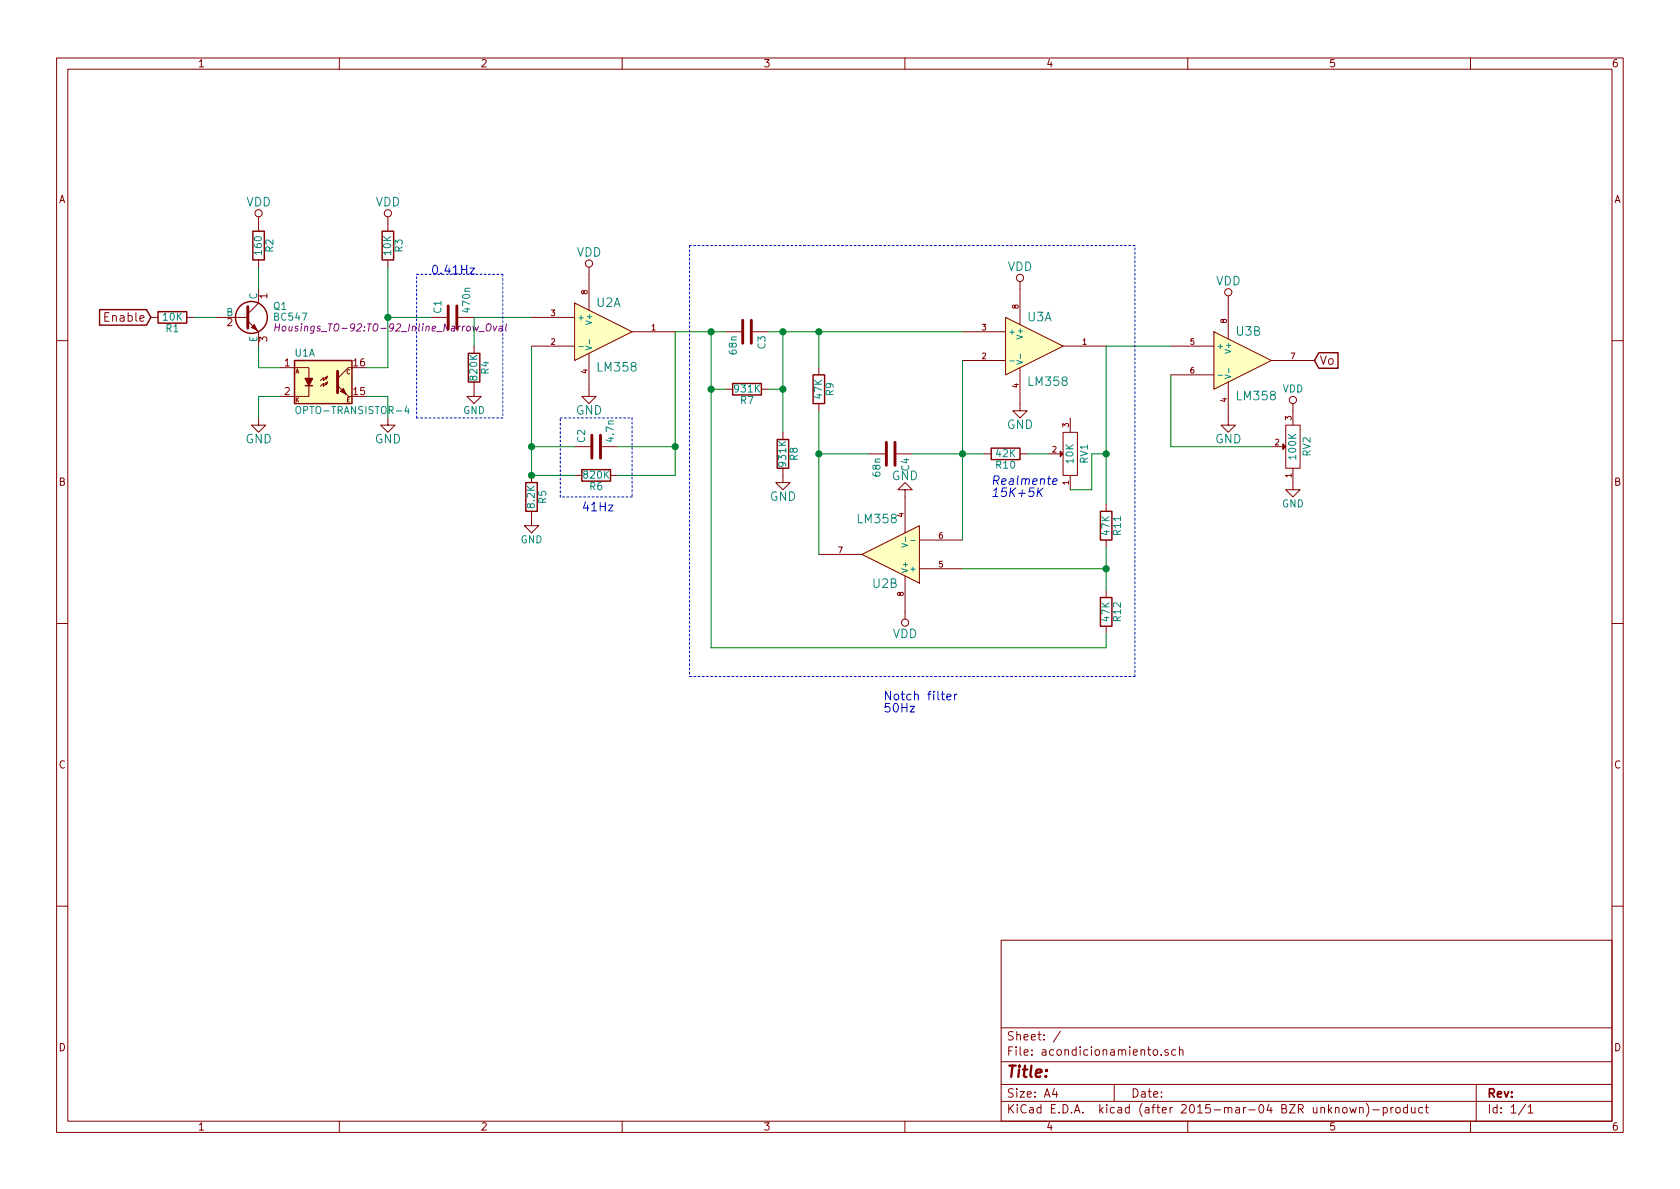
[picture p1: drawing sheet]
EESchema Schematic File Version 2
LIBS:power
LIBS:device
LIBS:transistors
LIBS:conn
LIBS:linear
LIBS:regul
LIBS:74xx
LIBS:cmos4000
LIBS:adc-dac
LIBS:memory
LIBS:xilinx
LIBS:special
LIBS:microcontrollers
LIBS:dsp
LIBS:microchip
LIBS:analog_switches
LIBS:motorola
LIBS:texas
LIBS:intel
LIBS:audio
LIBS:interface
LIBS:digital-audio
LIBS:philips
LIBS:display
LIBS:cypress
LIBS:siliconi
LIBS:opto
LIBS:atmel
LIBS:contrib
LIBS:valves
LIBS:acondicionamiento-cache
EELAYER 25 0
EELAYER END
$Descr A4 11693 8268
encoding utf-8
Sheet 1 1
Title ""
Date ""
Rev ""
Comp ""
Comment1 ""
Comment2 ""
Comment3 ""
Comment4 ""
$EndDescr
$Comp
L VDD #PWR01
U 1 1
P 4100 1900
F 0 "#PWR01" H 4100 1750 60  0001 C CNN
F 1 "VDD" H 4100 2050 60  0000 C CNN
F 2 "" H 4100 1900 60  0000 C CNN
F 3 "" H 4100 1900 60  0000 C CNN
	1    4100 1900
	1    0    0    -1  
$EndComp
$Comp
L VDD #PWR02
U 1 1
P 8550 2100
F 0 "#PWR02" H 8550 1950 60  0001 C CNN
F 1 "VDD" H 8550 2250 60  0000 C CNN
F 2 "" H 8550 2100 60  0000 C CNN
F 3 "" H 8550 2100 60  0000 C CNN
	1    8550 2100
	1    0    0    -1  
$EndComp
$Comp
L GND #PWR03
U 1 1
P 8550 2900
F 0 "#PWR03" H 8550 2650 60  0001 C CNN
F 1 "GND" H 8550 2750 60  0000 C CNN
F 2 "" H 8550 2900 60  0000 C CNN
F 3 "" H 8550 2900 60  0000 C CNN
	1    8550 2900
	1    0    0    -1  
$EndComp
$Comp
L GND #PWR04
U 1 1
P 4100 2700
F 0 "#PWR04" H 4100 2450 60  0001 C CNN
F 1 "GND" H 4100 2550 60  0000 C CNN
F 2 "" H 4100 2700 60  0000 C CNN
F 3 "" H 4100 2700 60  0000 C CNN
	1    4100 2700
	1    0    0    -1  
$EndComp
$Comp
L OPTO-TRANSISTOR-4 U1
U 1 1
P 2250 2650
F 0 "U1" H 2050 2850 50  0000 L CNN
F 1 "OPTO-TRANSISTOR-4" H 2050 2450 50  0000 L CNN
F 2 "" H 2050 2450 50  0001 L CIN
F 3 "" H 2250 2650 50  0000 L CNN
	1    2250 2650
	1    0    0    -1  
$EndComp
$Comp
L R R3
U 1 1
P 2700 1700
F 0 "R3" V 2780 1700 50  0000 C CNN
F 1 "10K" V 2700 1700 50  0000 C CNN
F 2 "" V 2630 1700 30  0001 C CNN
F 3 "" H 2700 1700 30  0000 C CNN
	1    2700 1700
	1    0    0    -1  
$EndComp
$Comp
L R R2
U 1 1
P 1800 1700
F 0 "R2" V 1880 1700 50  0000 C CNN
F 1 "160" V 1800 1700 50  0000 C CNN
F 2 "" V 1730 1700 30  0001 C CNN
F 3 "" H 1800 1700 30  0000 C CNN
	1    1800 1700
	1    0    0    -1  
$EndComp
$Comp
L R R1
U 1 1
P 1200 2200
F 0 "R1" V 1280 2200 50  0000 C CNN
F 1 "10K" V 1200 2200 50  0000 C CNN
F 2 "" V 1130 2200 30  0001 C CNN
F 3 "" H 1200 2200 30  0000 C CNN
	1    1200 2200
	0    1    1    0   
$EndComp
$Comp
L BC547 Q1
U 1 1
P 1700 2200
F 0 "Q1" H 1900 2275 50  0000 L CNN
F 1 "BC547" H 1900 2200 50  0000 L CNN
F 2 "Housings_TO-92:TO-92_Inline_Narrow_Oval" H 1900 2125 50  0000 L CIN
F 3 "" H 1700 2200 50  0000 L CNN
	1    1700 2200
	1    0    0    -1  
$EndComp
$Comp
L GND #PWR05
U 1 1
P 1800 2900
F 0 "#PWR05" H 1800 2650 60  0001 C CNN
F 1 "GND" H 1800 2750 60  0000 C CNN
F 2 "" H 1800 2900 60  0000 C CNN
F 3 "" H 1800 2900 60  0000 C CNN
	1    1800 2900
	1    0    0    -1  
$EndComp
$Comp
L GND #PWR06
U 1 1
P 2700 2900
F 0 "#PWR06" H 2700 2650 60  0001 C CNN
F 1 "GND" H 2700 2750 60  0000 C CNN
F 2 "" H 2700 2900 60  0000 C CNN
F 3 "" H 2700 2900 60  0000 C CNN
	1    2700 2900
	1    0    0    -1  
$EndComp
$Comp
L VDD #PWR07
U 1 1
P 2700 1550
F 0 "#PWR07" H 2700 1400 60  0001 C CNN
F 1 "VDD" H 2700 1700 60  0000 C CNN
F 2 "" H 2700 1550 60  0000 C CNN
F 3 "" H 2700 1550 60  0000 C CNN
	1    2700 1550
	1    0    0    -1  
$EndComp
$Comp
L VDD #PWR08
U 1 1
P 1800 1550
F 0 "#PWR08" H 1800 1400 60  0001 C CNN
F 1 "VDD" H 1800 1700 60  0000 C CNN
F 2 "" H 1800 1550 60  0000 C CNN
F 3 "" H 1800 1550 60  0000 C CNN
	1    1800 1550
	1    0    0    -1  
$EndComp
Wire Wire Line
	1800 1850 1800 2000
Wire Wire Line
	1500 2200 1350 2200
Wire Wire Line
	1800 2400 1800 2550
Wire Wire Line
	1800 2550 1950 2550
Wire Wire Line
	1950 2750 1800 2750
Wire Wire Line
	1800 2750 1800 2900
Wire Wire Line
	2700 2550 2550 2550
Wire Wire Line
	2700 1850 2700 2550
Wire Wire Line
	2700 2900 2700 2750
Wire Wire Line
	2700 2750 2550 2750
$Comp
L C C1
U 1 1
P 3150 2200
F 0 "C1" H 3175 2300 50  0000 L CNN
F 1 "470n" H 3175 2100 50  0000 L CNN
F 2 "" H 3188 2050 30  0001 C CNN
F 3 "" H 3150 2200 60  0000 C CNN
	1    3150 2200
	0    -1   -1   0   
$EndComp
$Comp
L R R4
U 1 1
P 3300 2550
F 0 "R4" V 3380 2550 50  0000 C CNN
F 1 "820K" V 3300 2550 50  0000 C CNN
F 2 "" V 3230 2550 30  0001 C CNN
F 3 "" H 3300 2550 30  0000 C CNN
	1    3300 2550
	1    0    0    -1  
$EndComp
$Comp
L R R5
U 1 1
P 3700 3450
F 0 "R5" V 3780 3450 50  0000 C CNN
F 1 "8.2K" V 3700 3450 50  0000 C CNN
F 2 "" V 3630 3450 30  0001 C CNN
F 3 "" H 3700 3450 30  0000 C CNN
	1    3700 3450
	1    0    0    -1  
$EndComp
$Comp
L R R6
U 1 1
P 4150 3300
F 0 "R6" V 4230 3300 50  0000 C CNN
F 1 "820K" V 4150 3300 50  0000 C CNN
F 2 "" V 4080 3300 30  0001 C CNN
F 3 "" H 4150 3300 30  0000 C CNN
	1    4150 3300
	0    1    1    0   
$EndComp
$Comp
L POT RV2
U 1 1
P 9000 3100
F 0 "RV2" H 9000 3000 50  0000 C CNN
F 1 "100K" H 9000 3100 50  0000 C CNN
F 2 "" H 9000 3100 60  0001 C CNN
F 3 "" H 9000 3100 60  0000 C CNN
	1    9000 3100
	0    -1   -1   0   
$EndComp
Wire Notes Line
	2900 1900 3500 1900
Wire Notes Line
	3500 2900 2900 2900
Text Notes 3000 1900 0    60   ~ 0
0.41Hz
Wire Wire Line
	3000 2200 2700 2200
Connection ~ 2700 2200
Wire Wire Line
	3300 2200 3700 2200
Wire Wire Line
	3300 2200 3300 2400
$Comp
L GND #PWR09
U 1 1
P 3300 2700
F 0 "#PWR09" H 3300 2450 50  0001 C CNN
F 1 "GND" H 3300 2550 50  0000 C CNN
F 2 "" H 3300 2700 60  0000 C CNN
F 3 "" H 3300 2700 60  0000 C CNN
	1    3300 2700
	1    0    0    -1  
$EndComp
Wire Notes Line
	3500 1900 3500 2900
Wire Notes Line
	2900 2900 2900 1900
Wire Wire Line
	3700 2400 3700 3300
Wire Wire Line
	4700 2300 4700 3300
$Comp
L GND #PWR010
U 1 1
P 9000 3350
F 0 "#PWR010" H 9000 3100 50  0001 C CNN
F 1 "GND" H 9000 3200 50  0000 C CNN
F 2 "" H 9000 3350 60  0000 C CNN
F 3 "" H 9000 3350 60  0000 C CNN
	1    9000 3350
	1    0    0    -1  
$EndComp
$Comp
L VDD #PWR011
U 1 1
P 9000 2850
F 0 "#PWR011" H 9000 2700 50  0001 C CNN
F 1 "VDD" H 9000 3000 50  0000 C CNN
F 2 "" H 9000 2850 60  0000 C CNN
F 3 "" H 9000 2850 60  0000 C CNN
	1    9000 2850
	1    0    0    -1  
$EndComp
Wire Wire Line
	8150 2400 7700 2400
Wire Wire Line
	8150 2600 8150 3100
Wire Wire Line
	8150 3100 8850 3100
$Comp
L GND #PWR012
U 1 1
P 3700 3600
F 0 "#PWR012" H 3700 3350 50  0001 C CNN
F 1 "GND" H 3700 3450 50  0000 C CNN
F 2 "" H 3700 3600 60  0000 C CNN
F 3 "" H 3700 3600 60  0000 C CNN
	1    3700 3600
	1    0    0    -1  
$EndComp
Text GLabel 1050 2200 0    60   Input ~ 0
Enable
Text GLabel 9150 2500 2    60   Input ~ 0
Vo
$Comp
L C C2
U 1 1
P 4150 3100
F 0 "C2" H 4175 3200 50  0000 L CNN
F 1 "4.7n" H 4175 3000 50  0000 L CNN
F 2 "" H 4188 2950 30  0001 C CNN
F 3 "" H 4150 3100 60  0000 C CNN
	1    4150 3100
	0    -1   -1   0   
$EndComp
Wire Wire Line
	4300 3100 4700 3100
Connection ~ 4700 3100
Wire Wire Line
	4700 3300 4300 3300
Wire Wire Line
	3700 3300 4000 3300
Connection ~ 3700 3300
Wire Wire Line
	4000 3100 3700 3100
Connection ~ 3700 3100
Wire Notes Line
	3900 2900 4400 2900
Wire Notes Line
	4400 2900 4400 3450
Wire Notes Line
	4400 3450 3900 3450
Wire Notes Line
	3900 3450 3900 2900
Text Notes 4050 3550 0    60   ~ 0
41Hz
$Comp
L LM358 U2
U 1 1
P 4200 2300
F 0 "U2" H 4150 2500 60  0000 L CNN
F 1 "LM358" H 4150 2050 60  0000 L CNN
F 2 "" H 4200 2300 60  0001 C CNN
F 3 "" H 4200 2300 60  0000 C CNN
	1    4200 2300
	1    0    0    -1  
$EndComp
$Comp
L LM358 U3
U 1 1
P 7200 2400
F 0 "U3" H 7150 2600 60  0000 L CNN
F 1 "LM358" H 7150 2150 60  0000 L CNN
F 2 "" H 7200 2400 60  0001 C CNN
F 3 "" H 7200 2400 60  0000 C CNN
	1    7200 2400
	1    0    0    -1  
$EndComp
$Comp
L LM358 U3
U 2 1
P 8650 2500
F 0 "U3" H 8600 2700 60  0000 L CNN
F 1 "LM358" H 8600 2250 60  0000 L CNN
F 2 "" H 8650 2500 60  0001 C CNN
F 3 "" H 8650 2500 60  0000 C CNN
	2    8650 2500
	1    0    0    -1  
$EndComp
$Comp
L LM358 U2
U 2 1
P 6200 3850
F 0 "U2" H 6150 4050 60  0000 L CNN
F 1 "LM358" H 6150 3600 60  0000 L CNN
F 2 "" H 6200 3850 60  0001 C CNN
F 3 "" H 6200 3850 60  0000 C CNN
	2    6200 3850
	-1   0    0    1   
$EndComp
$Comp
L GND #PWR013
U 1 1
P 7100 2800
F 0 "#PWR013" H 7100 2550 60  0001 C CNN
F 1 "GND" H 7100 2650 60  0000 C CNN
F 2 "" H 7100 2800 60  0000 C CNN
F 3 "" H 7100 2800 60  0000 C CNN
	1    7100 2800
	1    0    0    -1  
$EndComp
$Comp
L GND #PWR014
U 1 1
P 6300 3450
F 0 "#PWR014" H 6300 3200 60  0001 C CNN
F 1 "GND" H 6300 3300 60  0000 C CNN
F 2 "" H 6300 3450 60  0000 C CNN
F 3 "" H 6300 3450 60  0000 C CNN
	1    6300 3450
	-1   0    0    1   
$EndComp
$Comp
L VDD #PWR015
U 1 1
P 6300 4250
F 0 "#PWR015" H 6300 4100 60  0001 C CNN
F 1 "VDD" H 6300 4400 60  0000 C CNN
F 2 "" H 6300 4250 60  0000 C CNN
F 3 "" H 6300 4250 60  0000 C CNN
	1    6300 4250
	-1   0    0    1   
$EndComp
$Comp
L VDD #PWR016
U 1 1
P 7100 2000
F 0 "#PWR016" H 7100 1850 60  0001 C CNN
F 1 "VDD" H 7100 2150 60  0000 C CNN
F 2 "" H 7100 2000 60  0000 C CNN
F 3 "" H 7100 2000 60  0000 C CNN
	1    7100 2000
	1    0    0    -1  
$EndComp
Wire Wire Line
	6700 2500 6700 3750
$Comp
L R R11
U 1 1
P 7700 3650
F 0 "R11" V 7780 3650 50  0000 C CNN
F 1 "47K" V 7700 3650 50  0000 C CNN
F 2 "" V 7630 3650 30  0001 C CNN
F 3 "" H 7700 3650 30  0000 C CNN
	1    7700 3650
	1    0    0    -1  
$EndComp
$Comp
L R R12
U 1 1
P 7700 4250
F 0 "R12" V 7780 4250 50  0000 C CNN
F 1 "47K" V 7700 4250 50  0000 C CNN
F 2 "" V 7630 4250 30  0001 C CNN
F 3 "" H 7700 4250 30  0000 C CNN
	1    7700 4250
	1    0    0    -1  
$EndComp
Wire Wire Line
	6700 3950 7700 3950
Wire Wire Line
	7700 3800 7700 4100
Connection ~ 7700 3950
$Comp
L R R10
U 1 1
P 7000 3150
F 0 "R10" V 7080 3150 50  0000 C CNN
F 1 "42K" V 7000 3150 50  0000 C CNN
F 2 "" V 6930 3150 30  0001 C CNN
F 3 "" H 7000 3150 30  0000 C CNN
	1    7000 3150
	0    1    1    0   
$EndComp
Wire Wire Line
	7700 2400 7700 3500
$Comp
L C C4
U 1 1
P 6200 3150
F 0 "C4" H 6225 3250 50  0000 L CNN
F 1 "68n" H 6225 3050 50  0000 L CNN
F 2 "" H 6238 3000 30  0001 C CNN
F 3 "" H 6200 3150 60  0000 C CNN
	1    6200 3150
	0    1    1    0   
$EndComp
$Comp
L R R9
U 1 1
P 5700 2700
F 0 "R9" V 5780 2700 50  0000 C CNN
F 1 "47K" V 5700 2700 50  0000 C CNN
F 2 "" V 5630 2700 30  0001 C CNN
F 3 "" H 5700 2700 30  0000 C CNN
	1    5700 2700
	1    0    0    -1  
$EndComp
$Comp
L R R8
U 1 1
P 5450 3150
F 0 "R8" V 5530 3150 50  0000 C CNN
F 1 "931K" V 5450 3150 50  0000 C CNN
F 2 "" V 5380 3150 30  0001 C CNN
F 3 "" H 5450 3150 30  0000 C CNN
	1    5450 3150
	1    0    0    -1  
$EndComp
$Comp
L R R7
U 1 1
P 5200 2700
F 0 "R7" V 5280 2700 50  0000 C CNN
F 1 "931K" V 5200 2700 50  0000 C CNN
F 2 "" V 5130 2700 30  0001 C CNN
F 3 "" H 5200 2700 30  0000 C CNN
	1    5200 2700
	0    1    1    0   
$EndComp
$Comp
L C C3
U 1 1
P 5200 2300
F 0 "C3" H 5225 2400 50  0000 L CNN
F 1 "68n" H 5225 2200 50  0000 L CNN
F 2 "" H 5238 2150 30  0001 C CNN
F 3 "" H 5200 2300 60  0000 C CNN
	1    5200 2300
	0    1    1    0   
$EndComp
Wire Wire Line
	4700 2300 5050 2300
Wire Wire Line
	5350 2300 6700 2300
Wire Wire Line
	5700 3150 6050 3150
Wire Wire Line
	6350 3150 6850 3150
Connection ~ 6700 3150
Wire Wire Line
	5700 2850 5700 3850
Wire Wire Line
	5700 2550 5700 2300
Connection ~ 5700 2300
Connection ~ 5700 3150
Wire Wire Line
	5450 2300 5450 3000
Connection ~ 5450 2700
Wire Wire Line
	4950 4500 7700 4500
Wire Wire Line
	7700 4500 7700 4400
Wire Wire Line
	5350 2700 5450 2700
Connection ~ 5450 2300
Wire Wire Line
	4950 2300 4950 4500
Connection ~ 4950 2300
Wire Wire Line
	5050 2700 4950 2700
Connection ~ 4950 2700
$Comp
L GND #PWR017
U 1 1
P 5450 3300
F 0 "#PWR017" H 5450 3050 60  0001 C CNN
F 1 "GND" H 5450 3150 60  0000 C CNN
F 2 "" H 5450 3300 60  0000 C CNN
F 3 "" H 5450 3300 60  0000 C CNN
	1    5450 3300
	1    0    0    -1  
$EndComp
Wire Notes Line
	4800 1700 4800 4700
Wire Notes Line
	4800 4700 7900 4700
Wire Notes Line
	7900 4700 7900 1700
Wire Notes Line
	7900 1700 4800 1700
Text Notes 6150 4950 0    60   ~ 0
Notch filter\n50Hz
$Comp
L POT RV1
U 1 1
P 7450 3150
F 0 "RV1" H 7450 3050 50  0000 C CNN
F 1 "10K" H 7450 3150 50  0000 C CNN
F 2 "" H 7450 3150 60  0001 C CNN
F 3 "" H 7450 3150 60  0000 C CNN
	1    7450 3150
	0    -1   -1   0   
$EndComp
Wire Wire Line
	7150 3150 7300 3150
Wire Wire Line
	7450 3400 7600 3400
Wire Wire Line
	7600 3400 7600 3150
Wire Wire Line
	7600 3150 7700 3150
Connection ~ 7700 3150
Text Notes 6900 3450 0    60   Italic 0
Realmente\n15K+5K
$EndSCHEMATC
